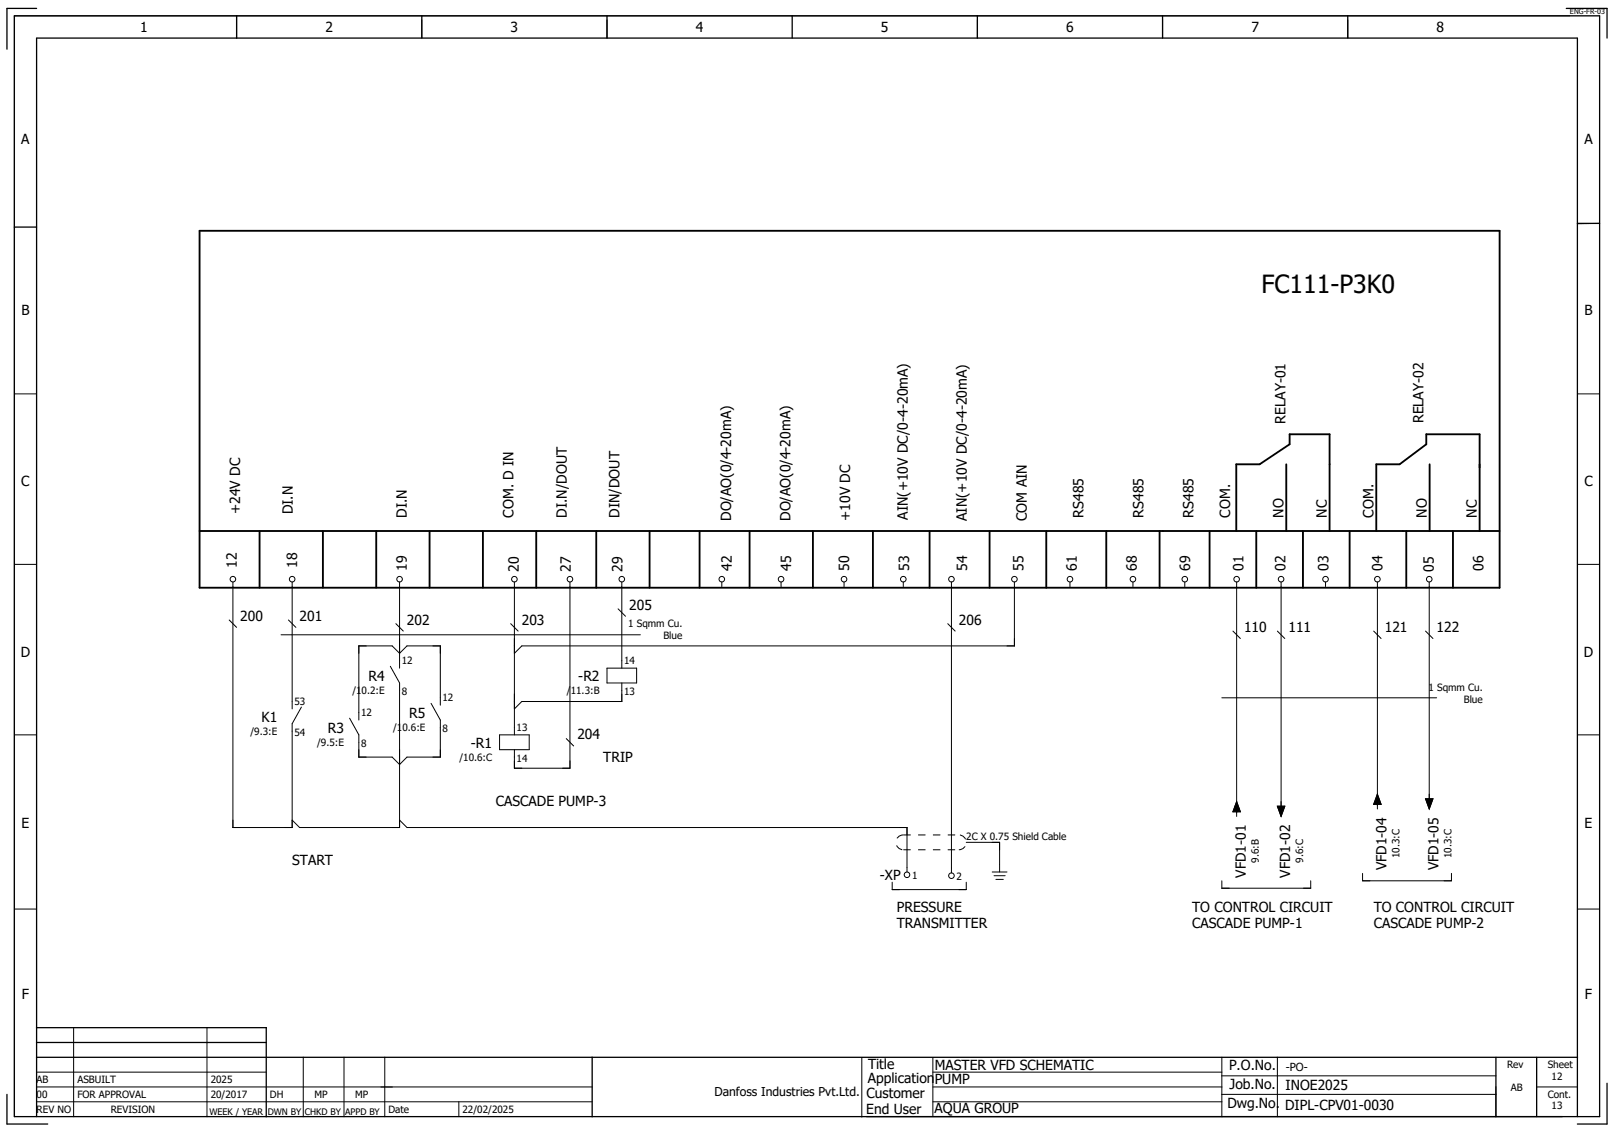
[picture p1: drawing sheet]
<svg xmlns="http://www.w3.org/2000/svg" width="436mm" height="305mm" viewBox="0 0 436 305" stroke-linecap="round" stroke-linejoin="round" font-family="sans-serif">
<g fill="none" stroke="#000" stroke-width=".35">
<path d="M3.9 4.3h428v297h-428zM9.9 2.3h-8v11M63.9 4.3v6M113.9 4.3v6M163.9 4.3v6M213.9 4.3v6M263.9 4.3v6M313.9 4.3v6M363.9 4.3v6M422.9 2.3h11v8M3.9 61.3h6M425.9 60.3h6"/>
<path d="M9.9 277.3h62v24M1.9 295.3v8h11M9.9 285.3h416M9.9 281.3h62M159.9 285.3v16M403.9 285.3v16M414.9 285.3v16M433.9 292.3v11h-8M9.9 301.3v-291h416v291"/>
</g>
<g fill="none" stroke="#000" stroke-width=".27">
<path d="M63.9 4.3v6M113.9 5.3v5M163.9 5.3v5M263.9 5.3v5M313.9 5.3v5M363.9 5.3v5M423.9 4.3h-420v297M431.9 60.3l-6 .1M3.9 106.3h6M425.9 106.3h6M3.9 152.3h6M62.9 157v66.3h16v-28l2.5-4.5"/>
<path d="M78.9 157v34.3M107.9 157v23.3M138.9 157v41.3M153.9 157v50.3h-15v-5M167.9 157v23.3M194.9 157v1.3M210.9 157v1.3M227.9 157v1.3M243.9 157v1.3M256.9 157v78.5M273.9 157v17.3h-133l-2 2M288.9 157v1.3"/>
<path d="M305.9 157v1.3M319.9 157v1.3M333.9 157v63.3M345.9 157v61.3M357.9 157v1.3M371.9 157v61.3M385.9 157v59.3M425.9 152.3h6M61.9 167.3l2 2M75.9 171.3h97M77.9 167.3l2 2M105.4 179.8l2.5 4.5v39h-27l-2-2"/>
<path d="M106.9 168.3l2 2M137.9 168.3l2 2M166.9 164.3l2 2M255.9 168.3l2 2M332.9 170.3l2 2M344.9 170.3l2 2M370.9 170.3l2 2M384.9 170.3l2 2M3.9 198.3h6M116.4 189.8l2.5 4.5v10h-9l-2 2-2-2h-9v-6l-2.5-4.5M118.9 190.3v-16h-9l-2 2-2-2h-9v20M134.9 198.3h8v4h-8z"/>
<path d="M152.9 199.3l2 2M163.9 180.3h8v4h-8zM167.9 184.3v5h-27l-2 2M329.9 188.3h58M425.9 198.3h6M333.9 216.3l1 2.7h-2zM344.9 217.5h2l-1 2.8zM371.9 214.3l1 2.7h-2zM384.9 215.5h2l-1 2.8zM107.9 221.3l2 2h135v12M240.9 238v2h20v-2M260.9 227.3h9v8"/>
<path d="M267.9 235.3h4M268.4 236.3h3M268.9 237.3h2M329.9 237.6v2h24v-2M367.9 235.6v2h24v-2M3.9 245.3h6M425.9 245.3h6M19.9 277.3v24M55.9 277.3v24M9.9 293.3h150M9.9 289.3h62M9.9 297.3h150"/>
<path d="M81.9 285.3v16M92.9 285.3v16M103.9 285.3v16M123.9 297.3v4M232.7 285.4v16M251.9 285.3v15.9M251.9 293.3h78M251.9 289.3h78M251.9 297.3h78M329.9 285.3v16M329.9 295.3h74M329.9 290.3h74"/>
<path d="M344.9 285.3v16M403.9 293.3v8M414.9 293.3h11"/>
<circle cx="62.9" cy="156.3" r=".75"/>
<circle cx="78.9" cy="156.3" r=".75"/>
<circle cx="107.9" cy="156.3" r=".75"/>
<circle cx="138.9" cy="156.3" r=".75"/>
<circle cx="153.9" cy="156.3" r=".75"/>
<circle cx="167.9" cy="156.3" r=".75"/>
<circle cx="194.9" cy="156.3" r=".75"/>
<circle cx="210.9" cy="156.3" r=".75"/>
<circle cx="227.9" cy="156.3" r=".75"/>
<circle cx="243.9" cy="156.3" r=".75"/>
<circle cx="256.9" cy="156.3" r=".75"/>
<circle cx="273.9" cy="156.3" r=".75"/>
<circle cx="288.9" cy="156.3" r=".75"/>
<circle cx="305.9" cy="156.3" r=".75"/>
<circle cx="319.9" cy="156.3" r=".75"/>
<circle cx="333.9" cy="156.3" r=".75"/>
<circle cx="345.9" cy="156.3" r=".75"/>
<circle cx="357.9" cy="156.3" r=".75"/>
<circle cx="371.9" cy="156.3" r=".75"/>
<circle cx="385.9" cy="156.3" r=".75"/>
<circle cx="244.9" cy="236" r=".75"/>
<circle cx="256.9" cy="236.3" r=".75"/>
</g>
<g fill="none" stroke="#000" stroke-width=".5">
<path d="M53.9 62.3h351v96.3h-351zM347.3 125.3v18M386 125.3v18M53.9 143.3h351M70.1 143.3v15.3M87.2 143.3v15.3M101.6 143.3v15.3M116 143.3v15.3M130.4 143.3v15.3M144.8 143.3v15.3M161 143.3v15.3M175.4 143.3v15.3"/>
<path d="M188.9 143.3v15.3M202.4 143.3v15.3M219.5 143.3v15.3M235.7 143.3v15.3M251 143.3v15.3M267.2 143.3v15.3M282.5 143.3v15.3M298.7 143.3v15.3M313.1 143.3v15.3M326.6 143.3v15.3M333.8 143.3v-18h6.3l8.1-5.4v-2.7h10.8v26.1M339.2 143.3v15.3"/>
<path d="M351.8 143.3v15.3M364.4 143.3v15.3M371.6 143.3v-18h6.3l7.2-5.4v-2.7h14.4v26.1M379.7 143.3v15.3M392.3 143.3v15.3"/>
</g>
<path d="M243.9 229.3h15M243.9 225.3h15M243.9 225.3a2 2 0 0 0-2 2 2 2 0 0 0 2 2M258.9 229.3a2 2 0 0 0 2-2 2 2 0 0 0-2-2" fill="none" stroke="#000" stroke-width=".27" stroke-dasharray="2 2" stroke-linecap="butt"/>
<path d="M333.9 216.3l1 2.7h-2zM344.9 217.5h2l-1 2.8zM371.9 214.3l1 2.7h-2zM384.9 215.5h2l-1 2.8z" fill="#000" stroke="#000" stroke-width=".27"/>
<text font-size="6.8" x="340.6" y="79.1">FC111-P3K0</text>
<g font-size="3.8">
<text x="347.1" y="114.3" transform="rotate(-90 347.1 114.3)">RELAY-01</text>
<text x="384.3" y="114.2" transform="rotate(-90 384.3 114.2)">RELAY-02</text>
<text x="64.8" y="138.8" transform="rotate(-90 64.8 138.8)">+24V DC</text>
<text x="79.1" y="138.8" transform="rotate(-90 79.1 138.8)">DI.N</text>
<text x="109.8" y="139.7" transform="rotate(-90 109.8 139.7)">DI.N</text>
<text x="138.6" y="139.7" transform="rotate(-90 138.6 139.7)">COM. D IN</text>
<text x="153" y="139.7" transform="rotate(-90 153 139.7)">DI.N/DOUT</text>
<text x="167.3" y="139.7" transform="rotate(-90 167.3 139.7)">DIN/DOUT</text>
<text x="197.4" y="140.6" transform="rotate(-90 197.4 140.6)">DO/AO(0/4-20mA)</text>
<text x="213.4" y="140.6" transform="rotate(-90 213.4 140.6)">DO/AO(0/4-20mA)</text>
<text x="229.5" y="140.6" transform="rotate(-90 229.5 140.6)">+10V DC</text>
<text x="245.1" y="140.3" transform="rotate(-90 245.1 140.3)">AIN(+10V DC/0-4-20mA)</text>
<text x="261" y="140.6" transform="rotate(-90 261 140.6)">AIN(+10V DC/0-4-20mA)</text>
<text x="277.2" y="140.6" transform="rotate(-90 277.2 140.6)">COM AIN</text>
<text x="292.5" y="139.7" transform="rotate(-90 292.5 139.7)">RS485</text>
<text x="308.7" y="139.7" transform="rotate(-90 308.7 139.7)">RS485</text>
<text x="322.2" y="139.7" transform="rotate(-90 322.2 139.7)">RS485</text>
<text x="332.1" y="139.7" transform="rotate(-90 332.1 139.7)">COM.</text>
<text x="346.5" y="139.7" transform="rotate(-90 346.5 139.7)">NO</text>
<text x="358.2" y="139.7" transform="rotate(-90 358.2 139.7)">NC</text>
<text x="370.8" y="139.7" transform="rotate(-90 370.8 139.7)">COM.</text>
<text x="385.2" y="139.7" transform="rotate(-90 385.2 139.7)">NO</text>
<text x="398.7" y="139.7" transform="rotate(-90 398.7 139.7)">NC</text>
<text x="63.9" y="153.2" transform="rotate(-90 63.9 153.2)">12</text>
<text x="80.2" y="153.2" transform="rotate(-90 80.2 153.2)">18</text>
<text x="109.8" y="154.1" transform="rotate(-90 109.8 154.1)">19</text>
<text x="140.1" y="154.3" transform="rotate(-90 140.1 154.3)">20</text>
<text x="154.1" y="154.3" transform="rotate(-90 154.1 154.3)">27</text>
<text x="168.1" y="154.3" transform="rotate(-90 168.1 154.3)">29</text>
<text x="197.6" y="154.1" transform="rotate(-90 197.6 154.1)">42</text>
<text x="213.6" y="154.1" transform="rotate(-90 213.6 154.1)">45</text>
<text x="229.3" y="154.1" transform="rotate(-90 229.3 154.1)">50</text>
<text x="245.5" y="154.1" transform="rotate(-90 245.5 154.1)">53</text>
<text x="261.1" y="154.1" transform="rotate(-90 261.1 154.1)">54</text>
<text x="276.3" y="154.1" transform="rotate(-90 276.3 154.1)">55</text>
<text x="290.7" y="154.1" transform="rotate(-90 290.7 154.1)">61</text>
<text x="306.9" y="154.1" transform="rotate(-90 306.9 154.1)">68</text>
<text x="321.3" y="154.1" transform="rotate(-90 321.3 154.1)">69</text>
<text x="335.7" y="154.1" transform="rotate(-90 335.7 154.1)">01</text>
<text x="347.1" y="154.1" transform="rotate(-90 347.1 154.1)">02</text>
<text x="358.7" y="154.1" transform="rotate(-90 358.7 154.1)">03</text>
<text x="373.3" y="154.1" transform="rotate(-90 373.3 154.1)">04</text>
<text x="387.1" y="154.3" transform="rotate(-90 387.1 154.3)">05</text>
<text x="400.5" y="154.1" transform="rotate(-90 400.5 154.1)">06</text>
</g>
<g font-size="3.7">
<text x="37.9" y="8.8">1</text>
<text x="87.9" y="8.8">2</text>
<text x="137.9" y="8.8">3</text>
<text x="187.9" y="8.8">4</text>
<text x="237.9" y="8.8">5</text>
<text x="287.9" y="8.8">6</text>
<text x="337.9" y="8.8">7</text>
<text x="387.9" y="8.8">8</text>
<text x="5.8" y="38.8">A</text>
<text x="427.8" y="38.8">A</text>
<text x="5.8" y="85">B</text>
<text x="427.8" y="85">B</text>
<text x="5.8" y="131.2">C</text>
<text x="427.8" y="131.2">C</text>
<text x="64.9" y="167.5">200</text>
<text x="80.9" y="167.5">201</text>
<text x="169.9" y="164.5">205</text>
<text x="109.9" y="168.5">202</text>
<text x="140.9" y="168.5">203</text>
<text x="258.9" y="168.5">206</text>
<text x="335.9" y="170.5">110</text>
<text x="347.9" y="170.5">111</text>
<text x="373.9" y="170.5">121</text>
<text x="387.9" y="170.5">122</text>
<text x="5.6" y="177.3">D</text>
<text x="427.6" y="177.3">D</text>
<text x="99.5" y="183.8">R4</text>
<text x="156.1" y="183.8">-R2</text>
<text x="70.6" y="194.8">K1</text>
<text x="88.5" y="197.8">R3</text>
<text x="110.5" y="193.8">R5</text>
<text x="127.1" y="201.8">-R1</text>
<text x="155.9" y="199.5">204</text>
<text x="162.9" y="205.5">TRIP</text>
<text x="133.9" y="217.5">CASCADE PUMP-3</text>
<text x="5.8" y="223.5">E</text>
<text x="427.8" y="223.5">E</text>
<text x="78.9" y="233.5">START</text>
<text x="237.6" y="237.5">-XP</text>
<text x="336.4" y="236.8" transform="rotate(-90 336.4 236.8)">VFD1-01</text>
<text x="348.4" y="236.8" transform="rotate(-90 348.4 236.8)">VFD1-02</text>
<text x="374.4" y="234.8" transform="rotate(-90 374.4 234.8)">VFD1-04</text>
<text x="388.4" y="234.8" transform="rotate(-90 388.4 234.8)">VFD1-05</text>
<text x="242.1" y="246">PRESSURE</text>
<text x="321.9" y="246">TO CONTROL CIRCUIT</text>
<text x="370.9" y="246">TO CONTROL CIRCUIT</text>
<text x="242.1" y="250.5">TRANSMITTER</text>
<text x="321.9" y="250.5">CASCADE PUMP-1</text>
<text x="370.9" y="250.5">CASCADE PUMP-2</text>
<text x="5.9" y="269.7">F</text>
<text x="427.9" y="269.7">F</text>
<text x="234.3" y="292.1">Application</text>
<text x="234.4" y="288.3">Title</text>
<text x="252.4" y="292.5">PUMP</text>
<text x="252.4" y="288.6">MASTER VFD SCHEMATIC</text>
<text x="331.8" y="288.6">P.O.No.</text>
<text x="332" y="293.7">Job.No.</text>
<text x="233.9" y="296.2">Customer</text>
<text x="331.4" y="298.9">Dwg.No.</text>
<text x="347" y="299.4">DIPL-CPV01-0030</text>
<text x="347.1" y="294">INOE2025</text>
<text x="233.9" y="300.5">End User</text>
<text x="252.3" y="300.4">AQUA GROUP</text>
</g>
<text font-size="3.3" x="192.9" y="295.6">Danfoss Industries Pvt.Ltd.</text>
<text font-size="3" x="347.1" y="288.9">-PO-</text>
<g font-size="2.7">
<text x="169.6" y="169.2">1 Sqmm Cu.</text>
<text x="179.1" y="172.4">Blue</text>
<text x="108.5" y="179.1">12</text>
<text x="168.5" y="179.1">14</text>
<text x="79.5" y="190.1">53</text>
<text x="95.1" y="187.2">/10.2:E</text>
<text x="108.5" y="187.6">8</text>
<text x="119.5" y="189.1">12</text>
<text x="153.1" y="187.2">/11.3:B</text>
<text x="168.5" y="187.6">13</text>
<text x="385.7" y="186.3">1 Sqmm Cu.</text>
<text x="395.2" y="189.6">Blue</text>
<text x="97.5" y="193.1">12</text>
<text x="106.1" y="197.2">/10.6:E</text>
<text x="119.5" y="197.6">8</text>
<text x="139.5" y="197.1">13</text>
<text x="67.6" y="198.2">/9.3:E</text>
<text x="79.5" y="198.6">54</text>
<text x="85.6" y="201.2">/9.5:E</text>
<text x="97.5" y="201.6">8</text>
<text x="124" y="205.2">/10.6:C</text>
<text x="139.5" y="205.6">14</text>
<text x="260.9" y="226.7">2C X 0.75 Shield Cable</text>
<text x="339.9" y="232.8" transform="rotate(-90 339.9 232.8)">9.6:B</text>
<text x="351.9" y="232.8" transform="rotate(-90 351.9 232.8)">9.6:C</text>
<text x="377.8" y="231.6" transform="rotate(-90 377.8 231.6)">10.3:C</text>
<text x="391.9" y="231.6" transform="rotate(-90 391.9 231.6)">10.3:C</text>
<text x="246.3" y="237.1">1</text>
<text x="258.3" y="237.3">2</text>
<text x="9.9" y="292.3">AB</text>
<text x="20.9" y="292.3">ASBUILT</text>
<text x="56.9" y="292.3">2025</text>
<text x="406.9" y="288.3">Rev</text>
<text x="417.9" y="288.3">Sheet</text>
<text x="418.9" y="291.3">12</text>
<text x="9.9" y="296.3">00</text>
<text x="20.9" y="296.3">FOR APPROVAL</text>
<text x="56.9" y="296.3">20/2017</text>
<text x="72.9" y="296.3">DH</text>
<text x="84.9" y="296.3">MP</text>
<text x="95.9" y="296.3">MP</text>
<text x="407.9" y="294.3">AB</text>
<text x="417.9" y="296.3">Cont.</text>
<text x="418.9" y="299.3">13</text>
<text x="9.9" y="300.3">REV NO</text>
<text x="29.9" y="300.3">REVISION</text>
<text x="104.9" y="300.3">Date</text>
<text x="124.9" y="300.3">22/02/2025</text>
</g>
<g font-size="2.4">
<text x="56.5" y="300.9">WEEK / YEAR</text>
<text x="72.3" y="300.9">DWN BY</text>
<text x="82.3" y="300.9">CHKD BY</text>
<text x="93.2" y="300.9">APPD BY</text>
</g>
<text font-size="2" x="423.9" y="3.9">ENG-FR-03</text>
</svg>
